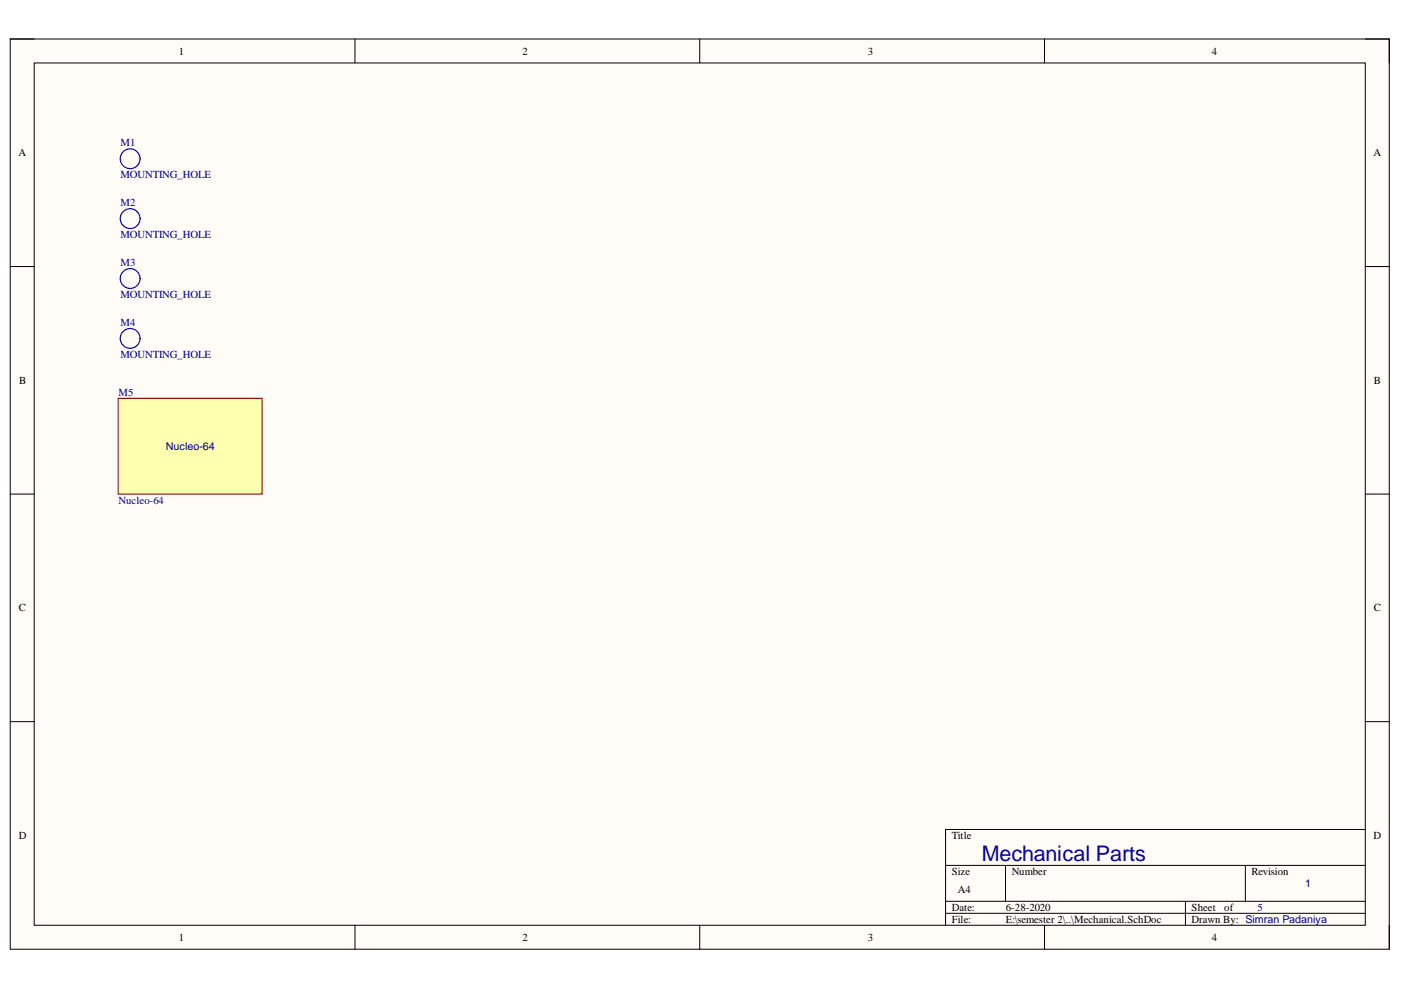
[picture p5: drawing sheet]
<svg xmlns="http://www.w3.org/2000/svg" width="297mm" height="210mm" viewBox="0 0 297 210" stroke-linecap="round" stroke-linejoin="round" font-family="sans-serif">
<path d="M2.2 8.3h292.4v193h-292.4z" fill-rule="evenodd" fill="#fffcf8"/>
<path d="M2.2 8.3h292.4v193h-292.4z" fill="none" stroke="#000" stroke-width=".21"/>
<path d="M7.3 13.4h282.2v182.8h-282.2z" fill-rule="evenodd" fill="#fffcf8"/>
<g fill="none" stroke="#000" stroke-width=".21">
<path d="M2.2 8.3h5.1M7.3 13.4h282.2v182.8h-282.2zM75.3 8.3v5M148.4 8.3v5M221.5 8.3v5.1M289.5 8.3h5.1v5.1M2.2 56.5h5.1M289.5 56.5h5.1M2.2 104.8h5.1M289.5 104.8h5.1M2.2 153h5.1M289.5 153h5.1"/>
<path d="M289.5 175.9h-89v20.3M75.3 196.2v5.1M148.4 196.2v5.1M200.5 183.5h89M200.5 191.1h89M200.5 193.6h89M213.2 183.5v7.6M221.5 196.2v5.1M251.3 191.1v5.1M264 183.5v7.6M294.6 196.2v5.1"/>
</g>
<g fill="none" stroke="#00f" stroke-width=".25">
<path d="M29.7 33.7a2.1 2.1 0 0 0-3-1.9 2.1 2.1 0 0 0-.5 3.5 2.1 2.1 0 0 0 3.4-1l.1-.6M29.7 59.1a2.1 2.1 0 0 0-3-2 2.1 2.1 0 0 0-.5 3.6 2.1 2.1 0 0 0 3.4-1.1l.1-.5M29.7 71.7a2.1 2.1 0 0 0-3-1.9 2.1 2.1 0 0 0-.5 3.6 2.1 2.1 0 0 0 3.4-1.1l.1-.5"/>
<circle cx="27.6" cy="46.4" r="2.1"/>
</g>
<path d="M25.1 84.4h30.5v20.4h-30.5z" fill-rule="evenodd" fill="#ffffb0"/>
<path d="M25.1 84.4h30.5v20.4h-30.5z" fill="none" stroke="#800000" stroke-width=".21"/>
<text font-size="4.6" fill="#000080" x="208.2" y="182.5">Mechanical Parts</text>
<g font-size="2.3">
<text x="37.9" y="11.6">1</text>
<text x="110.8" y="11.6">2</text>
<text x="184" y="11.6">3</text>
<text x="257" y="11.6">4</text>
<text x="3.9" y="33.1">A</text>
<text x="291.2" y="33.1">A</text>
<text x="4.1" y="81.4">B</text>
<text x="291.3" y="81.4">B</text>
<text x="4" y="129.6">C</text>
<text x="291.3" y="129.6">C</text>
<text x="4" y="177.8">D</text>
<text x="201.8" y="177.8">Title</text>
<text x="291.2" y="177.8">D</text>
<text x="201.8" y="185.5">Size</text>
<text x="214.5" y="185.5">Number</text>
<text x="265.3" y="185.5">Revision</text>
<text x="203.1" y="189.3">A4</text>
<text x="201.8" y="193.1">Date:</text>
<text x="201.8" y="195.7">File:</text>
<text x="213.2" y="193.1">6-28-2020</text>
<text x="213.2" y="195.7">E:\semester 2\..\Mechanical.SchDoc</text>
<text x="252.6" y="193.1">Sheet</text>
<text x="252.6" y="195.7">Drawn By: Simran Padaniya</text>
<text x="259.6" y="193.1">of</text>
<text x="37.9" y="199.5">1</text>
<text x="110.8" y="199.5">2</text>
<text x="184" y="199.5">3</text>
<text x="257" y="199.5">4</text>
</g>
<g font-size="2.3" fill="#000080">
<text x="25.5" y="31">M1</text>
<text x="25.5" y="37.8">MOUNTING_HOLE</text>
<text x="25.5" y="43.8">M2</text>
<text x="25.5" y="50.4">MOUNTING_HOLE</text>
<text x="25.5" y="56.4">M3</text>
<text x="25.5" y="63.2">MOUNTING_HOLE</text>
<text x="25.5" y="69.1">M4</text>
<text x="25.5" y="75.9">MOUNTING_HOLE</text>
<text x="25.1" y="83.9">M5</text>
<text x="35.2" y="95.4">Nucleo-64</text>
<text x="25.1" y="106.8">Nucleo-64</text>
<text x="276.7" y="188.1">1</text>
<text x="266.6" y="193.1">5</text>
</g>
</svg>
